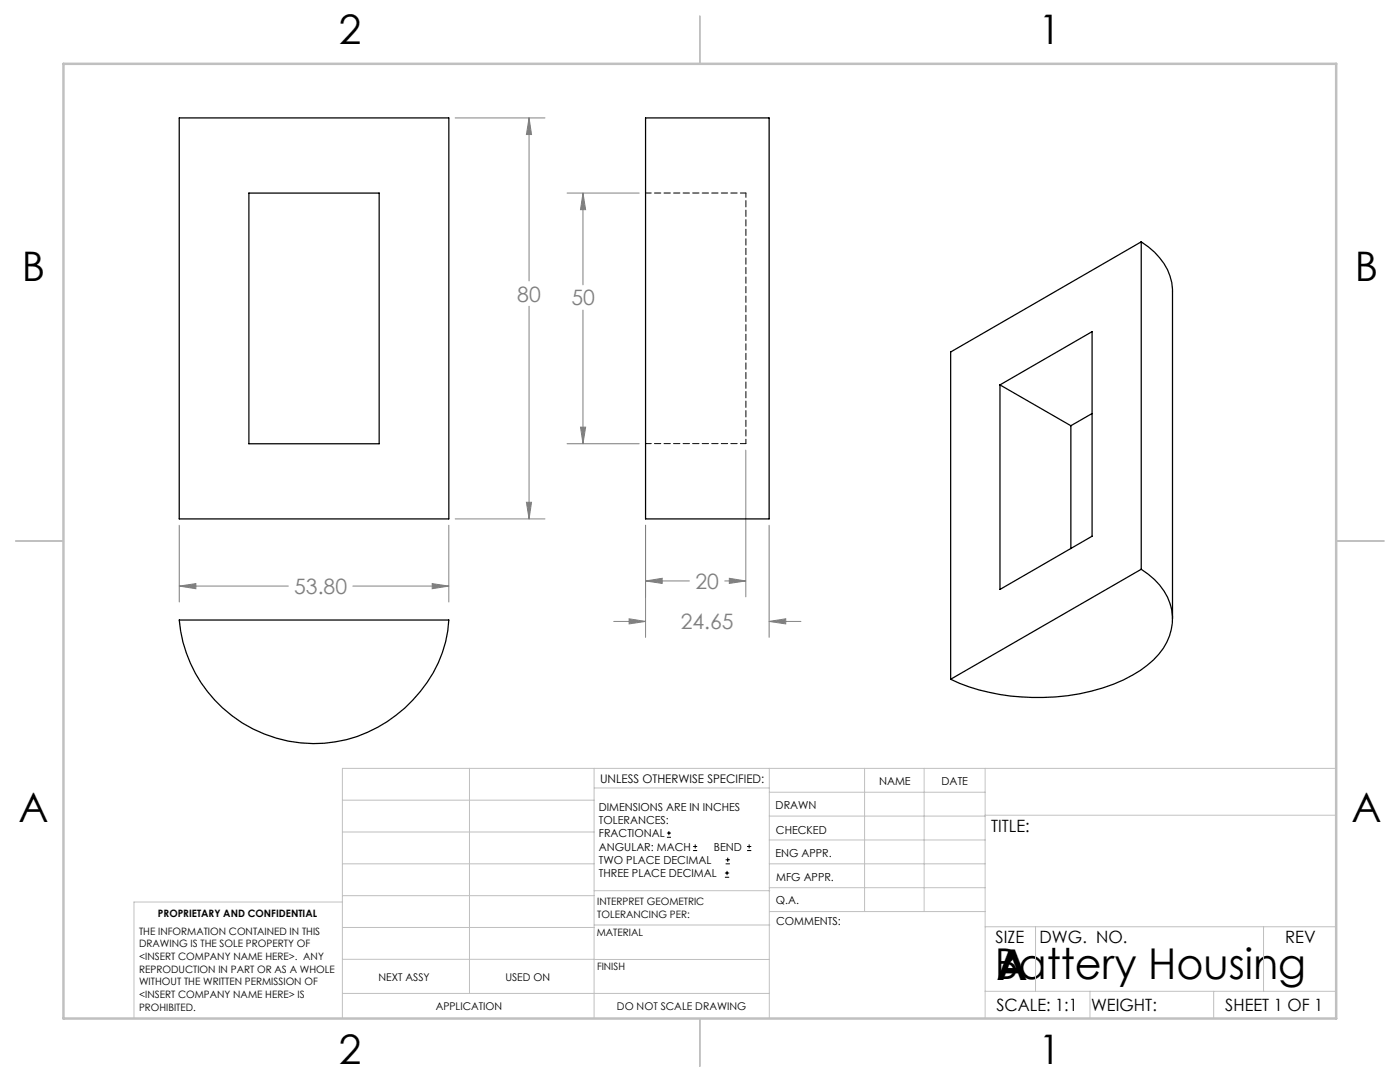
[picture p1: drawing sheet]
<svg xmlns="http://www.w3.org/2000/svg" width="279mm" height="216mm" viewBox="0 0 279 216" stroke-linecap="round" stroke-linejoin="round" font-family="sans-serif">
<g fill="none" stroke="#000" stroke-width=".2">
<path d="M133.1 167.1h.8M133.1 166.2h.8M133.5 165.8v.9M138.3 169.7h.8M138.3 168.9h.8M138.7 168.5v.8M144.7 175h.8M144.7 174.2h.8M144.8 172.4h.9M144.8 171.6h.9M145.1 173.8v.8M145.2 171.1v.9"/>
<path d="M149.1 169.7h.8M149.1 168.9h.8M149.5 168.5v.8"/>
</g>
<g fill="none" stroke="#808080" stroke-width=".2">
<path d="M90.8 23.5h18M105.6 23.5l.5 3.3h-1zM105.6 23.5v32.6M113.2 38.5h14.4M116.3 38.5l.6 3.3h-1zM116.3 38.5v18.3M105.6 61.1v42.4M116.3 61.9v26.6M113.2 88.5h14.4M115.9 85.2h1l-.6 3.3zM148.8 89.8v29.3M35.8 104.8v15.3"/>
<path d="M35.8 116.9h21.7M35.8 116.9l3.3-.4v1zM70.4 116.9h19.2M86.3 116.5l3.3 .4-3.3 .6zM89.6 104.8v15.3M90.8 103.5h18M105.1 100.2h1l-.5 3.3zM128.8 115.9l3.4-.5v1zM128.8 104.8v22.4M128.8 115.9h8.8M144.6 115.9h4.2M145.6 115.4l3.2 .5-3.2 .5z"/>
<path d="M153.5 104.8v22.4M122.5 124h6.3M125.6 123.5l3.2 .5-3.2 .5zM153.5 124l3.3-.5v1zM153.5 124h6.3"/>
</g>
<g fill="none" stroke="#c0c0c0" stroke-width=".2">
<path d="M68.3 159.7h50.3M93.7 153.3v44.9M118.6 153.3v49.9M118.6 157.2h34.9M153.5 153.3v49.9M153.5 158.1h43.1M172.5 153.3v28.6M184.4 153.3v28.6M196.6 153.3v49.9M266.7 153.3h-198.4v49.9M68.3 178.7h50.3M68.3 172.4h50.3"/>
<path d="M68.3 166h50.3M68.3 180h-41.6v23.2M118.6 177.7h35M153.5 167.6h43.1M153.5 162.8h43.1M153.5 172.4h43.1M153.5 177.1h43.1M196.6 162.7h70.1M68.3 198.2h85.2M68.3 191.4l85.2 .1M68.3 185.1h50.3M118.6 184.6h35"/>
<path d="M153.6 181.9h43M196.6 197.8h70.1M196.6 184.9h70.1M206.7 184.9v12.9M217.5 197.8v5.4M242.2 197.8v5.4M252.2 184.9v12.9"/>
</g>
<path d="M139.7 3.2v9.5M3.1 107.9h9.6M266.7 107.9h9.5M139.7 203.2v9.6" fill="none" stroke="#c0c0c0" stroke-width=".25"/>
<path d="M12.7 12.7h254v190.5h-254z" fill="none" stroke="#c0c0c0" stroke-width=".5"/>
<path d="M105.1 100.2h1l-.5 3.3zM105.6 23.5l.5 3.3h-1zM86.3 116.5l3.3 .4-3.3 .6zM35.8 116.9l3.3-.4v1zM116.3 38.5l.6 3.3h-1zM115.9 85.2h1l-.6 3.3zM125.6 123.5l3.2 .5-3.2 .5zM153.5 124l3.3-.5v1zM145.6 115.4l3.2 .5-3.2 .5zM128.8 115.9l3.4-.5v1z" fill="#808080"/>
<g fill="none" stroke="#000" stroke-width=".25">
<path d="M35.8 23.5h53.8v80h-53.8zM49.7 38.5h26v50h-26zM128.8 23.5h24.7v80h-24.7zM227.8 48.3a11.9 11.9 0 0 1 6.2 9.9v65.3M227.8 48.3v65.3M227.8 48.3l-38.1 21.9v65.3M199.6 76.8l18.3-10.6v40.8l-18.3 10.6zM199.6 76.8l14.1 8.1M213.7 84.9v24.6M217.9 82.5l-4.2 2.4M227.8 113.6a12.1 12.1 0 0 1 6.2 9.4 11.7 11.7 0 0 1-5 9.8 35.3 35.3 0 0 1-20.8 6.4 40.9 40.9 0 0 1-18.5-3.7M227.8 113.6l-38.1 21.9"/>
<path d="M35.8 123.7h53.8a26.8 26.8 0 0 1-14.2 21.4 26.9 26.9 0 0 1-39.6-21.4z"/>
</g>
<path d="M148.9 38.5h-20M148.9 88.5h-20" fill="none" stroke="#000" stroke-width=".2" stroke-dasharray="1.3 .6" stroke-dashoffset=".2"/>
<path d="M148.9 38.5v50" fill="none" stroke="#000" stroke-width=".2" stroke-dasharray="1.3 .6" stroke-dashoffset=".4"/>
<g font-size="8.5">
<text x="198.5" y="195.4">Battery Housing</text>
<text x="198.9" y="195.5">A</text>
</g>
<g font-size="8.1">
<text x="67.6" y="8.9">2</text>
<text x="207.3" y="8.9">1</text>
<text x="4.4" y="56.2">B</text>
<text x="270.4" y="56.2">B</text>
<text x="3.7" y="164.1">A</text>
<text x="269.7" y="164.1">A</text>
<text x="67.6" y="212.4">2</text>
<text x="207.3" y="212.4">1</text>
</g>
<g font-size="4.2" fill="#808080">
<text x="103.2" y="60.2">80</text>
<text x="114" y="60.9">50</text>
<text x="58.7" y="118.5">53.80</text>
<text x="138.8" y="117.5">20</text>
<text x="135.9" y="125.6">24.65</text>
</g>
<g font-size="3.4">
<text x="197.8" y="166">TITLE:</text>
<text x="198.7" y="188.1">SIZE</text>
<text x="207.5" y="188.1">DWG. NO.</text>
<text x="256.5" y="188.2">REV</text>
<text x="198.8" y="201.7">SCALE: 1:1</text>
<text x="217.7" y="201.8">WEIGHT:</text>
<text x="244.5" y="201.7">SHEET 1 OF 1</text>
</g>
<text font-size="2.4" x="119.8" y="156.2">UNLESS OTHERWISE SPECIFIED:</text>
<g font-size="2.2">
<text x="119.5" y="161.8">DIMENSIONS ARE IN INCHES</text>
<text x="154.8" y="161.4">DRAWN</text>
<text x="175.4" y="156.6">NAME</text>
<text x="187.9" y="156.7">DATE</text>
<text x="119.5" y="164.4">TOLERANCES:</text>
<text x="119.5" y="167.1">FRACTIONAL</text>
<text x="154.9" y="166.3">CHECKED</text>
<text x="119.5" y="169.7">ANGULAR: MACH</text>
<text x="119.5" y="172.4">TWO PLACE DECIMAL</text>
<text x="142.5" y="169.7">BEND</text>
<text x="154.8" y="171">ENG APPR.</text>
<text x="119.5" y="175">THREE PLACE DECIMAL</text>
<text x="154.9" y="175.7">MFG APPR.</text>
<text x="154.9" y="180.4">Q.A.</text>
<text x="154.9" y="184.6">COMMENTS:</text>
</g>
<g font-size="2.1">
<text x="75.5" y="195.7">NEXT ASSY</text>
<text x="100.9" y="195.7">USED ON</text>
<text x="86.9" y="201.5">APPLICATION</text>
<text x="123.1" y="201.6">DO NOT SCALE DRAWING</text>
</g>
<g font-size="2">
<text x="31.5" y="182.9">PROPRIETARY AND CONFIDENTIAL</text>
<text x="119.2" y="180.6">INTERPRET GEOMETRIC</text>
<text x="119.2" y="183.1">TOLERANCING PER:</text>
<text x="27.8" y="186.5">THE INFORMATION CONTAINED IN THIS</text>
<text x="27.8" y="189">DRAWING IS THE SOLE PROPERTY OF</text>
<text x="27.8" y="191.6">&lt;INSERT COMPANY NAME HERE&gt;. ANY</text>
<text x="119.1" y="186.7">MATERIAL</text>
<text x="27.8" y="194.1">REPRODUCTION IN PART OR AS A WHOLE</text>
<text x="27.8" y="196.6">WITHOUT THE WRITTEN PERMISSION OF</text>
<text x="119.1" y="193.5">FINISH</text>
<text x="27.8" y="199.1">&lt;INSERT COMPANY NAME HERE&gt; IS</text>
<text x="27.8" y="201.7">PROHIBITED.</text>
</g>
</svg>
